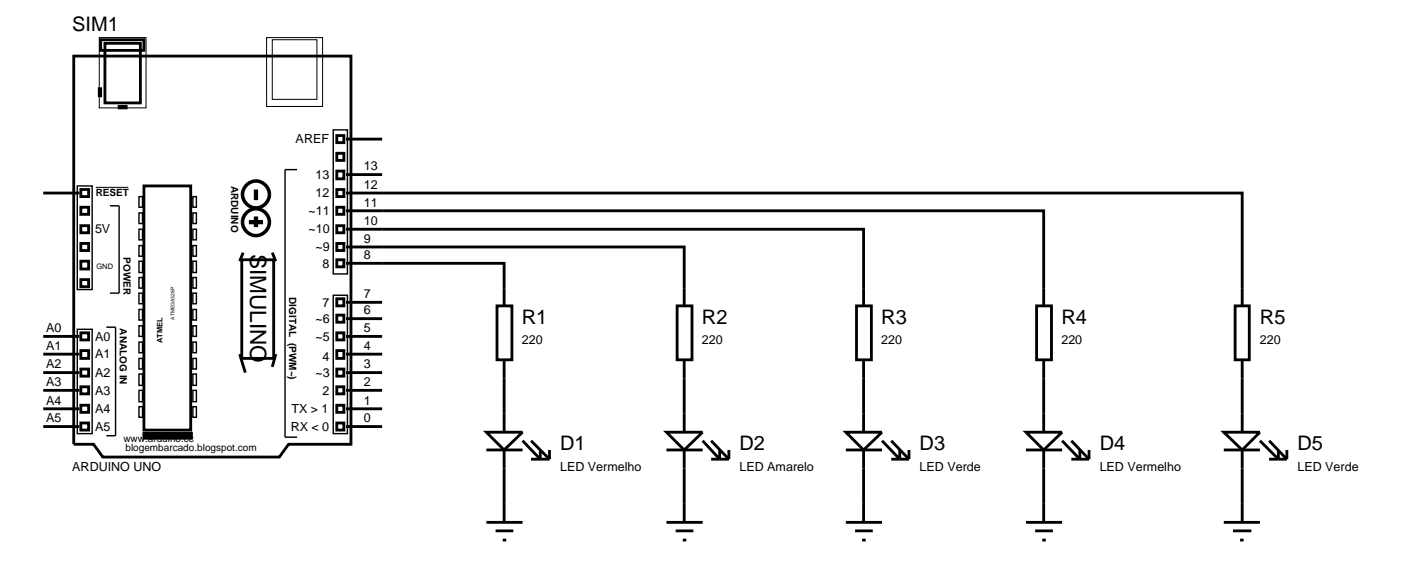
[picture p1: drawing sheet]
<svg xmlns="http://www.w3.org/2000/svg" width="201mm" height="81mm" viewBox="0 0 201 81" stroke-linecap="round" stroke-linejoin="round" font-family="sans-serif">
<g fill="none" stroke="#000" stroke-width=".4">
<path d="M10.4 7.9h39.1v54.7h-8.8l-1.3 1.8h-24.9l-1.3-1.8h-2.8zM14 12.5h.2v1h-.2zM14.2 5.6h6.1v1.5h-6.1zM14.8 6.1h5v8.4h-5zM16.8 15h1v.2h-1zM47.5 19.1h1v1h-1zM48.8 19.6h5.1M6.1 27.2h5.1M11.4 29.2h1.1v1h-1.1zM11.4 34.3h1.1v1h-1.1zM11.4 39.4h1.1v1h-1.1zM11.4 36.8h1.1v1.1h-1.1z"/>
<path d="M11.4 31.8h1.1v1h-1.1zM11.4 26.7h1.1v1h-1.1zM20.3 26.2h6.6v34.4h-6.6zM34.1 36.6h4.5v13.9h-4.5zM34.3 35.6l-.5 1.2M38.4 35.6l.5 1.2M47.5 24.1h1v1.1h-1zM47.5 26.7h1v1h-1zM47.5 29.2h1v1h-1zM47.5 31.8h1v1h-1zM47.5 34.3h1v1h-1zM47.5 21.6h1v1h-1z"/>
<path d="M47.5 36.6h1v1h-1zM48.8 37.1h22.3v6M48.8 34.8h47.7v8.3M48.8 32.3h73v10.8M48.8 29.7h98.4v13.4M48.8 27.2h126.4v15.9M48.8 24.6h5.1M6.1 57.6h5.1M6.1 55h5.1M6.1 52.5h5.1M6.1 49.9h5.1M6.1 47.4h5.1"/>
<path d="M11.4 46.9h1.1v1h-1.1zM11.4 49.4h1.1v1.1h-1.1zM11.4 52h1.1v1h-1.1zM11.4 54.5h1.1v1h-1.1zM11.4 57.1h1.1v1h-1.1zM11.4 59.6h1.1v1h-1.1zM33.8 49.9l.8 2.6M38.9 49.9l-.5 1.8M47.5 42.1h1v1h-1zM47.5 44.4h1v1h-1zM47.5 46.9h1v1h-1zM47.5 49.4h1v1.1h-1z"/>
<path d="M47.5 52h1v1h-1zM47.5 54.5h1v1h-1zM47.5 57.1h1v1h-1zM47.5 59.6h1v1h-1zM48.8 57.6h5.1M48.8 55h5.1M48.8 52.5h5.1M48.8 49.9h5.1M48.8 47.4h5.1M48.8 44.9h5.1M48.8 42.6h5.1M70.1 43.1h2.1v7.6h-2.1z"/>
<path d="M71.1 50.7v10.2M95.5 43.1h2.1v7.6h-2.1zM96.5 50.7v10.2M120.8 43.1h2.1v7.6h-2.1zM121.8 50.7v10.2M146.2 43.1h2.1v7.6h-2.1zM147.2 50.7v10.2M174.2 43.1h2v7.6h-2zM175.2 50.7v10.2M6.1 60.1h5.1M48.8 60.1h5.1M68.6 60.9h5.1l-2.6 2.5z"/>
<path d="M68.6 63.4h5.1M68.6 73.6h5.1M69.9 74.8h2.5M70.9 76.1h.5M71.1 63.4v10.2M73.7 62.1l2.5 2.6v-1.3M74.9 62.1l2.6 2.6M74.9 64.7h2.6M77.5 63.4v1.3M94 60.9h5.1l-2.6 2.5zM94 63.4h5.1M94 73.6h5.1"/>
<path d="M95.3 74.8h2.5M96.3 76.1h.5M96.5 63.4v10.2M99.1 62.1l2.4 2.6v-1.3M100.3 64.7h2.5M100.3 62.1l2.5 2.6M102.8 63.4v1.3M119.3 60.9h5.1l-2.6 2.5zM119.3 63.4h5.1M119.3 73.6h5.1M120.6 74.8h2.5M121.6 76.1h.5"/>
<path d="M121.8 63.4v10.2M124.4 62.1l2.5 2.6v-1.3M125.7 64.7h2.5M125.7 62.1l2.5 2.6M128.2 63.4v1.3M144.7 60.9h5.1l-2.6 2.5zM144.7 63.4h5.1M144.7 73.6h5.1M146 74.8h2.5M147 76.1h.5M147.2 63.4v10.2M149.8 62.1l2.5 2.6v-1.3"/>
<path d="M151.1 64.7h2.5M151.1 62.1l2.5 2.6M153.6 63.4v1.3M172.6 60.9h5.1l-2.5 2.5zM172.6 63.4h5.1M172.6 73.6h5.1M173.9 74.8h2.6M174.9 76.1h.5M175.2 63.4v10.2M177.7 62.1l2.6 2.6v-1.3M179 64.7h2.5M179 62.1l2.5 2.6"/>
<path d="M181.5 63.4v1.3"/>
</g>
<g fill="none" stroke="#000" stroke-width=".2">
<path d="M47 18.3h2v20.3h-2zM10.9 26.2h2.1v14.6h-2.1zM15.5 29h1.3v12.3h-1.3M19.6 27.7h.5v1.5h-.5zM19.6 30h.5v1.5h-.5zM19.6 32.3h.5v1.5h-.5zM19.6 34.6h.5v1.5h-.5zM19.6 36.8h.5v1.6h-.5zM19.6 39.1h.5v1.5h-.5zM27.2 27.7h.5v1.5h-.5zM27.2 30h.5v1.5h-.5zM27.2 32.3h.5v1.5h-.5z"/>
<path d="M27.2 34.6h.5v1.5h-.5zM27.2 36.8h.5v1.6h-.5zM27.2 39.1h.5v1.5h-.5zM41.9 23.9h-1.7v37.7h1.7M10.9 46.4h2.1v14.7h-2.1zM15 46.1h1.3v15.3h-1.3M19.6 41.3h.5v1.5h-.5zM19.6 43.6h.5v1.5h-.5zM19.6 45.9h.5v1.5h-.5zM19.6 48.2h.5v1.5h-.5zM19.6 50.5h.5v1.5h-.5zM19.6 52.7h.5v1.6h-.5z"/>
<path d="M19.6 55h.5v1.6h-.5zM19.6 57.3h.5v1.5h-.5zM27.2 41.3h.5v1.5h-.5zM27.2 43.6h.5v1.5h-.5zM27.2 45.9h.5v1.5h-.5zM27.2 48.2h.5v1.5h-.5zM27.2 50.5h.5v1.5h-.5zM27.2 52.7h.5v1.6h-.5zM27.2 55h.5v1.6h-.5zM27.2 57.3h.5v1.5h-.5zM47 41.6h2v19.5h-2z"/>
</g>
<g fill="none" stroke="#000" stroke-width=".5">
<circle cx="36.1" cy="27.4" r="1.89"/>
<circle cx="36.1" cy="31.3" r="1.89"/>
</g>
<path d="M35.1 31.3h2M36.1 26.7v1.5M36.1 30.5v1.5" fill="none" stroke="#000" stroke-width=".6" stroke-linecap="butt"/>
<path d="M14 5.3h6.6v9.9h-6.6zM37.6 5.3h7.9v9.7h-7.9zM38.4 5.6h6.3v8.4h-6.3zM13.5 26.4h4.6" fill="none" stroke="#000" stroke-width=".14"/>
<path d="M20.1 61.4h7.1" fill="none" stroke="#000" stroke-width="1.1" stroke-linecap="butt"/>
<text font-size="3.2" x="35.3" y="35.8" transform="rotate(90 35.3 35.8)">SIMULINO</text>
<g font-size="2.8">
<text x="10.2" y="4.4">SIM1</text>
<text x="73.6" y="45.7">R1</text>
<text x="99" y="45.7">R2</text>
<text x="124.3" y="45.7">R3</text>
<text x="149.7" y="45.7">R4</text>
<text x="177.7" y="45.7">R5</text>
<text x="79" y="63.5">D1</text>
<text x="104.3" y="63.5">D2</text>
<text x="129.7" y="63.5">D3</text>
<text x="155.1" y="63.5">D4</text>
<text x="183" y="63.5">D5</text>
</g>
<g font-size="1.8">
<text x="41.7" y="20.2">AREF</text>
<text x="51.3" y="24">13</text>
<text x="44.5" y="25.2">13</text>
<text x="44.5" y="27.8">12</text>
<text x="51.3" y="29.1">11</text>
<text x="51.3" y="26.6">12</text>
<text x="13.4" y="32.9">5V</text>
<text x="43.5" y="30.3">~11</text>
<text x="43.5" y="32.9">~10</text>
<text x="44.5" y="35.4">~9</text>
<text x="51.3" y="34.2">9</text>
<text x="51.3" y="31.7">10</text>
<text x="45.5" y="37.7">8</text>
<text x="51.3" y="42">7</text>
<text x="51.3" y="36.5">8</text>
<text x="6.5" y="46.8">A0</text>
<text x="13.4" y="48">A0</text>
<text x="44.5" y="45.5">~6</text>
<text x="44.5" y="48">~5</text>
<text x="45.5" y="43.2">7</text>
<text x="51.3" y="46.8">5</text>
<text x="51.3" y="44.3">6</text>
<text x="6.5" y="51.9">A2</text>
<text x="6.5" y="49.3">A1</text>
<text x="13.4" y="50.5">A1</text>
<text x="13.4" y="53.1">A2</text>
<text x="44.5" y="53.1">~3</text>
<text x="45.5" y="50.8">4</text>
<text x="51.3" y="51.9">3</text>
<text x="51.3" y="49.3">4</text>
<text x="73.6" y="48.5">220</text>
<text x="99" y="48.5">220</text>
<text x="124.3" y="48.5">220</text>
<text x="149.7" y="48.5">220</text>
<text x="177.7" y="48.5">220</text>
<text x="6.5" y="59.5">A5</text>
<text x="6.5" y="57">A4</text>
<text x="6.5" y="54.4">A3</text>
<text x="13.4" y="55.6">A3</text>
<text x="13.4" y="58.2">A4</text>
<text x="41.1" y="58.2">TX &gt; 1</text>
<text x="45.5" y="55.6">2</text>
<text x="51.3" y="59.5">0</text>
<text x="51.3" y="57">1</text>
<text x="51.3" y="54.4">2</text>
<text x="13.4" y="60.7">A5</text>
<text x="41" y="60.7">RX &lt; 0</text>
<text x="10.2" y="66.4">ARDUINO UNO</text>
<text x="79" y="66.3">LED Vermelho</text>
<text x="104.3" y="66.3">LED Amarelo</text>
<text x="129.7" y="66.3">LED Verde</text>
<text x="155.1" y="66.3">LED Vermelho</text>
<text x="183" y="66.3">LED Verde</text>
</g>
<g font-size="1.4">
<text x="13.5" y="27.6">RESET</text>
<text x="32.6" y="26.2" transform="rotate(90 32.6 26.2)">ARDUINO</text>
<text x="17.4" y="36.3" transform="rotate(90 17.4 36.3)">POWER</text>
<text x="40.8" y="41.9" transform="rotate(90 40.8 41.9)">DIGITAL (PWM~)</text>
<text x="16.9" y="46.3" transform="rotate(90 16.9 46.3)">ANALOG IN</text>
<text x="17.4" y="62.3">www.arduino.cc</text>
<text x="17.7" y="63.6">blogembarcado.blogspot.com</text>
</g>
<g font-size="1.1">
<text x="13.6" y="37.9">GND</text>
<text x="22.9" y="48.4" transform="rotate(-90 22.9 48.4)">ATMEL</text>
</g>
<text font-size=".7" x="24.6" y="45" transform="rotate(-90 24.6 45)">ATMEGA328P</text>
</svg>
